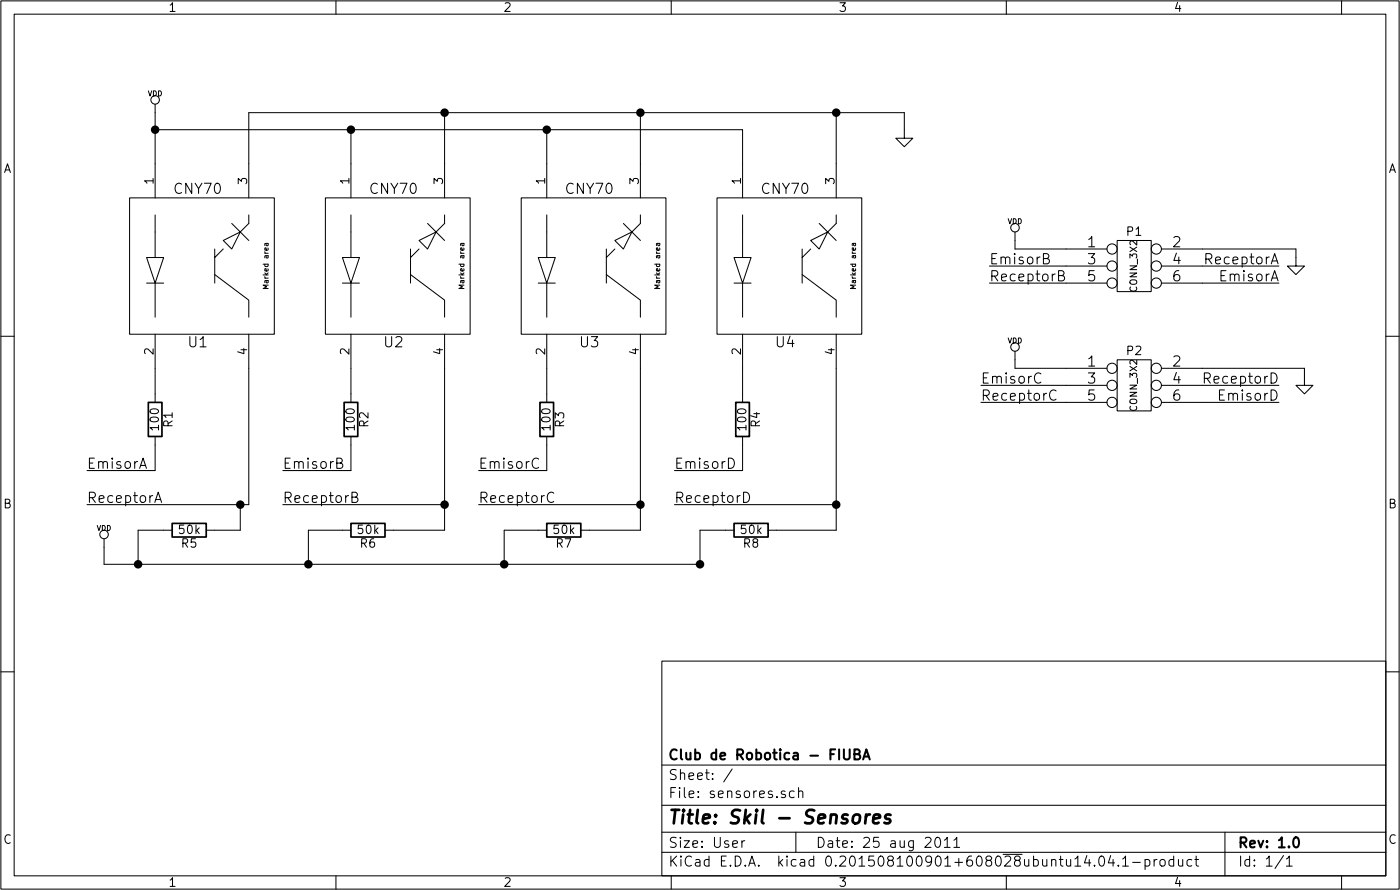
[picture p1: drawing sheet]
EESchema Schematic File Version 2
LIBS:power
LIBS:device
LIBS:transistors
LIBS:conn
LIBS:linear
LIBS:regul
LIBS:74xx
LIBS:cmos4000
LIBS:adc-dac
LIBS:memory
LIBS:xilinx
LIBS:microcontrollers
LIBS:dsp
LIBS:microchip
LIBS:analog_switches
LIBS:motorola
LIBS:texas
LIBS:intel
LIBS:audio
LIBS:interface
LIBS:digital-audio
LIBS:philips
LIBS:display
LIBS:cypress
LIBS:siliconi
LIBS:opto
LIBS:atmel
LIBS:contrib
LIBS:valves
LIBS:cny70
LIBS:sensores-cache
EELAYER 25 0
EELAYER END
$Descr User 9000 6000
encoding utf-8
Sheet 1 1
Title "Skil - Sensores"
Date "25 aug 2011"
Rev "1.0"
Comp "Club de Robotica - FIUBA"
Comment1 ""
Comment2 ""
Comment3 ""
Comment4 ""
$EndDescr
Wire Wire Line
	1000 3700 4500 3700
$Comp
L R R8
U 1 1
P 4800 3500
F 0 "R8" V 4880 3500 50  0000 C CNN
F 1 "50k" V 4800 3500 50  0000 C CNN
F 2 "" H 4800 3500 60  0001 C CNN
F 3 "" H 4800 3500 60  0001 C CNN
	1    4800 3500
	0    1    1    0   
$EndComp
$Comp
L R R7
U 1 1
P 3700 3500
F 0 "R7" V 3780 3500 50  0000 C CNN
F 1 "50k" V 3700 3500 50  0000 C CNN
F 2 "" H 3700 3500 60  0001 C CNN
F 3 "" H 3700 3500 60  0001 C CNN
	1    3700 3500
	0    1    1    0   
$EndComp
$Comp
L R R5
U 1 1
P 1500 3500
F 0 "R5" V 1580 3500 50  0000 C CNN
F 1 "50k" V 1500 3500 50  0000 C CNN
F 2 "" H 1500 3500 60  0001 C CNN
F 3 "" H 1500 3500 60  0001 C CNN
	1    1500 3500
	0    1    1    0   
$EndComp
$Comp
L R R6
U 1 1
P 2550 3500
F 0 "R6" V 2630 3500 50  0000 C CNN
F 1 "50k" V 2550 3500 50  0000 C CNN
F 2 "" H 2550 3500 60  0001 C CNN
F 3 "" H 2550 3500 60  0001 C CNN
	1    2550 3500
	0    1    1    0   
$EndComp
Wire Wire Line
	6350 1800 6350 1850
Connection ~ 1200 3700
Wire Wire Line
	1000 3700 1000 3600
Connection ~ 4150 3350
Wire Wire Line
	4150 3500 4150 2550
Wire Wire Line
	3850 3500 4150 3500
Wire Wire Line
	1200 3700 1200 3500
Wire Wire Line
	1200 3500 1350 3500
Wire Wire Line
	4750 2550 4750 2700
Wire Wire Line
	3600 2550 3600 2700
Wire Wire Line
	2450 2550 2450 2700
Wire Wire Line
	1300 3000 1300 3150
Wire Wire Line
	6200 1950 6650 1950
Wire Wire Line
	7900 2050 7450 2050
Wire Wire Line
	7450 1850 8000 1850
Wire Wire Line
	7900 2650 7450 2650
Wire Wire Line
	6150 2650 6650 2650
Wire Wire Line
	7450 2550 8050 2550
Wire Wire Line
	6350 1850 6650 1850
Wire Wire Line
	4350 3350 5300 3350
Wire Wire Line
	1300 3150 900  3150
Wire Wire Line
	2450 3150 2050 3150
Wire Wire Line
	3600 3150 3200 3150
Connection ~ 5300 1050
Wire Wire Line
	5700 1150 5700 1050
Wire Wire Line
	5700 1050 1850 1050
Connection ~ 4150 1050
Wire Wire Line
	4150 1050 4150 1350
Connection ~ 2450 1150
Wire Wire Line
	2450 1150 2450 1350
Wire Wire Line
	4750 1350 4750 1150
Wire Wire Line
	4750 1150 1300 1150
Wire Wire Line
	3600 1150 3600 1350
Connection ~ 3600 1150
Wire Wire Line
	1850 1050 1850 1350
Wire Wire Line
	5300 1050 5300 1350
Wire Wire Line
	3000 1350 3000 1050
Connection ~ 3000 1050
Wire Wire Line
	1300 1350 1300 1050
Connection ~ 1300 1150
Wire Wire Line
	1850 2550 1850 3350
Wire Wire Line
	4150 3350 3200 3350
Wire Wire Line
	2050 3350 3000 3350
Wire Wire Line
	1850 3350 900  3350
Wire Wire Line
	4750 3150 4350 3150
Wire Wire Line
	6650 2550 6350 2550
Wire Wire Line
	8000 1850 8000 1900
Wire Wire Line
	6150 2750 6650 2750
Wire Wire Line
	8050 2550 8050 2600
Wire Wire Line
	7900 2750 7450 2750
Wire Wire Line
	7900 1950 7450 1950
Wire Wire Line
	6200 2050 6650 2050
Wire Wire Line
	1300 2550 1300 2700
Wire Wire Line
	2450 3000 2450 3150
Wire Wire Line
	3600 3000 3600 3150
Wire Wire Line
	4750 3000 4750 3150
Wire Wire Line
	1650 3500 1800 3500
Wire Wire Line
	1800 3500 1800 3350
Connection ~ 1800 3350
Wire Wire Line
	4500 3500 4650 3500
Wire Wire Line
	4500 3700 4500 3500
Connection ~ 4500 3700
Wire Wire Line
	3350 3500 3550 3500
Wire Wire Line
	3350 3500 3350 3700
Connection ~ 3350 3700
Wire Wire Line
	2200 3500 2400 3500
Wire Wire Line
	2200 3500 2200 3700
Connection ~ 2200 3700
Wire Wire Line
	2700 3500 3000 3500
Wire Wire Line
	3000 3500 3000 2550
Connection ~ 3000 3350
Wire Wire Line
	4950 3500 5300 3500
Wire Wire Line
	5300 3500 5300 2550
Connection ~ 5300 3350
Wire Wire Line
	6350 2550 6350 2500
$Comp
L VDD #PWR01
U 1 1
P 1000 3600
F 0 "#PWR01" H 1000 3700 30  0001 C CNN
F 1 "VDD" H 1000 3710 30  0000 C CNN
F 2 "" H 1000 3600 60  0001 C CNN
F 3 "" H 1000 3600 60  0001 C CNN
	1    1000 3600
	1    0    0    -1  
$EndComp
Text Label 900  3350 0    60   ~ 0
ReceptorA
$Comp
L R R4
U 1 1
P 4750 2850
F 0 "R4" V 4830 2850 50  0000 C CNN
F 1 "100" V 4750 2850 50  0000 C CNN
F 2 "" H 4750 2850 60  0001 C CNN
F 3 "" H 4750 2850 60  0001 C CNN
	1    4750 2850
	1    0    0    -1  
$EndComp
$Comp
L R R3
U 1 1
P 3600 2850
F 0 "R3" V 3680 2850 50  0000 C CNN
F 1 "100" V 3600 2850 50  0000 C CNN
F 2 "" H 3600 2850 60  0001 C CNN
F 3 "" H 3600 2850 60  0001 C CNN
	1    3600 2850
	1    0    0    -1  
$EndComp
$Comp
L R R2
U 1 1
P 2450 2850
F 0 "R2" V 2530 2850 50  0000 C CNN
F 1 "100" V 2450 2850 50  0000 C CNN
F 2 "" H 2450 2850 60  0001 C CNN
F 3 "" H 2450 2850 60  0001 C CNN
	1    2450 2850
	1    0    0    -1  
$EndComp
$Comp
L R R1
U 1 1
P 1300 2850
F 0 "R1" V 1380 2850 50  0000 C CNN
F 1 "100" V 1300 2850 50  0000 C CNN
F 2 "" H 1300 2850 60  0001 C CNN
F 3 "" H 1300 2850 60  0001 C CNN
	1    1300 2850
	1    0    0    -1  
$EndComp
Text Label 6200 2050 0    60   ~ 0
ReceptorB
Text Label 6200 1950 0    60   ~ 0
EmisorB
Text Label 7900 1950 2    60   ~ 0
ReceptorA
Text Label 7900 2050 2    60   ~ 0
EmisorA
Text Label 7900 2650 2    60   ~ 0
ReceptorD
Text Label 7900 2750 2    60   ~ 0
EmisorD
Text Label 6150 2750 0    60   ~ 0
ReceptorC
Text Label 6150 2650 0    60   ~ 0
EmisorC
$Comp
L GND #PWR02
U 1 1
P 8050 2600
F 0 "#PWR02" H 8050 2600 30  0001 C CNN
F 1 "GND" H 8050 2530 30  0001 C CNN
F 2 "" H 8050 2600 60  0001 C CNN
F 3 "" H 8050 2600 60  0001 C CNN
	1    8050 2600
	1    0    0    -1  
$EndComp
$Comp
L GND #PWR03
U 1 1
P 8000 1900
F 0 "#PWR03" H 8000 1900 30  0001 C CNN
F 1 "GND" H 8000 1830 30  0001 C CNN
F 2 "" H 8000 1900 60  0001 C CNN
F 3 "" H 8000 1900 60  0001 C CNN
	1    8000 1900
	1    0    0    -1  
$EndComp
$Comp
L VDD #PWR04
U 1 1
P 6350 2500
F 0 "#PWR04" H 6350 2600 30  0001 C CNN
F 1 "VDD" H 6350 2610 30  0000 C CNN
F 2 "" H 6350 2500 60  0001 C CNN
F 3 "" H 6350 2500 60  0001 C CNN
	1    6350 2500
	1    0    0    -1  
$EndComp
$Comp
L VDD #PWR05
U 1 1
P 6350 1800
F 0 "#PWR05" H 6350 1900 30  0001 C CNN
F 1 "VDD" H 6350 1910 30  0000 C CNN
F 2 "" H 6350 1800 60  0001 C CNN
F 3 "" H 6350 1800 60  0001 C CNN
	1    6350 1800
	1    0    0    -1  
$EndComp
$Comp
L CONN_3X2 P2
U 1 1
P 7050 2700
F 0 "P2" H 7050 2950 50  0000 C CNN
F 1 "CONN_3X2" V 7050 2750 40  0000 C CNN
F 2 "" H 7050 2700 60  0001 C CNN
F 3 "" H 7050 2700 60  0001 C CNN
	1    7050 2700
	1    0    0    -1  
$EndComp
$Comp
L CONN_3X2 P1
U 1 1
P 7050 2000
F 0 "P1" H 7050 2250 50  0000 C CNN
F 1 "CONN_3X2" V 7050 2050 40  0000 C CNN
F 2 "" H 7050 2000 60  0001 C CNN
F 3 "" H 7050 2000 60  0001 C CNN
	1    7050 2000
	1    0    0    -1  
$EndComp
Text Label 4350 3350 0    60   ~ 0
ReceptorD
Text Label 4350 3150 0    60   ~ 0
EmisorD
Text Label 3200 3350 0    60   ~ 0
ReceptorC
Text Label 3200 3150 0    60   ~ 0
EmisorC
Text Label 2050 3350 0    60   ~ 0
ReceptorB
Text Label 2050 3150 0    60   ~ 0
EmisorB
Text Label 900  3150 0    60   ~ 0
EmisorA
$Comp
L GND #PWR06
U 1 1
P 5700 1150
F 0 "#PWR06" H 5700 1150 30  0001 C CNN
F 1 "GND" H 5700 1080 30  0001 C CNN
F 2 "" H 5700 1150 60  0001 C CNN
F 3 "" H 5700 1150 60  0001 C CNN
	1    5700 1150
	1    0    0    -1  
$EndComp
$Comp
L VDD #PWR07
U 1 1
P 1300 1050
F 0 "#PWR07" H 1300 1150 30  0001 C CNN
F 1 "VDD" H 1300 1160 30  0000 C CNN
F 2 "" H 1300 1050 60  0001 C CNN
F 3 "" H 1300 1050 60  0001 C CNN
	1    1300 1050
	1    0    0    -1  
$EndComp
$Comp
L CNY70 U4
U 1 1
P 5050 1950
F 0 "U4" H 5000 1500 60  0000 C CNN
F 1 "CNY70" H 5000 2400 60  0000 C CNN
F 2 "" H 5050 1950 60  0001 C CNN
F 3 "" H 5050 1950 60  0001 C CNN
	1    5050 1950
	1    0    0    -1  
$EndComp
$Comp
L CNY70 U3
U 1 1
P 3900 1950
F 0 "U3" H 3850 1500 60  0000 C CNN
F 1 "CNY70" H 3850 2400 60  0000 C CNN
F 2 "" H 3900 1950 60  0001 C CNN
F 3 "" H 3900 1950 60  0001 C CNN
	1    3900 1950
	1    0    0    -1  
$EndComp
$Comp
L CNY70 U2
U 1 1
P 2750 1950
F 0 "U2" H 2700 1500 60  0000 C CNN
F 1 "CNY70" H 2700 2400 60  0000 C CNN
F 2 "" H 2750 1950 60  0001 C CNN
F 3 "" H 2750 1950 60  0001 C CNN
	1    2750 1950
	1    0    0    -1  
$EndComp
$Comp
L CNY70 U1
U 1 1
P 1600 1950
F 0 "U1" H 1550 1500 60  0000 C CNN
F 1 "CNY70" H 1550 2400 60  0000 C CNN
F 2 "" H 1600 1950 60  0001 C CNN
F 3 "" H 1600 1950 60  0001 C CNN
	1    1600 1950
	1    0    0    -1  
$EndComp
$EndSCHEMATC
